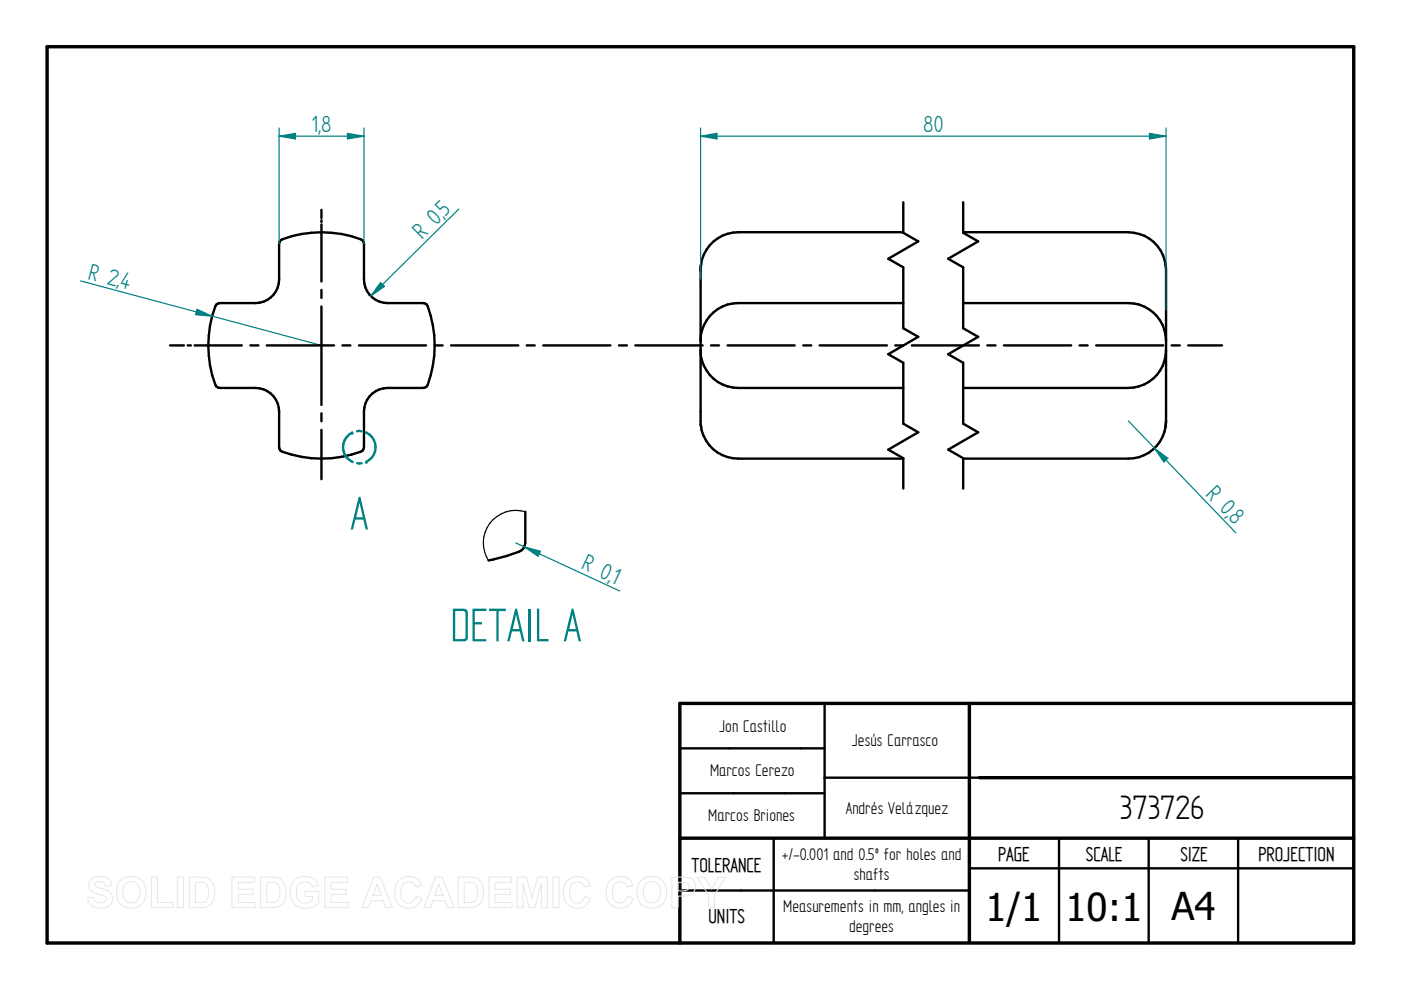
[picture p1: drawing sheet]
<svg xmlns="http://www.w3.org/2000/svg" width="297mm" height="210mm" viewBox="0 0 297 210" stroke-linecap="round" stroke-linejoin="round" font-family="sans-serif">
<path d="M10 9.9h277v190h-277zM205.5 149.1v50.5M287 149.1h-142.9v50.8M144.1 177.7h142.9M207.6 164.9h79.4" fill="none" stroke="#000" stroke-width=".72"/>
<g fill="none" stroke="#000" stroke-width=".51">
<path d="M59.5 51a22.7 22.7 0 0 1 17.4 0l.3 .7v7.6a5 5 0 0 0 5 5h7.5l.8 .3a23.2 23.2 0 0 1 0 17.4l-.8 .3h-7.5a5 5 0 0 0-5 4.9v7.6l-.3 .7a23.2 23.2 0 0 1-17.4 0l-.3-.7v-7.6a5 5 0 0 0-5-4.9h-7.6l-.7-.3a22.7 22.7 0 0 1 0-17.4l.7-.3h7.6a5 5 0 0 0 5-5v-7.6zM148.5 57.3v32.7l.2 .6M191.5 42.9v6.5l3.2 1.8-6.4 3.7 3.2 1.8v12.9l3.2 1.8-6.4 3.7 3.2 1.8v12.9l3.2 1.9-6.4 3.6 3.2 1.9v6.4M191.5 49.2h-35a8 8 0 0 0-8 8l.2-1.3M204.2 49.2h35a8 8 0 0 1 8 7.2M204.2 42.9v6.5l3.2 1.8-6.4 3.7 3.2 1.8v12.9l3.2 1.8-6.4 3.7 3.2 1.8v12.9l3.2 1.9-6.4 3.6 3.2 1.9v6.4M247.1 55.9l.1 1.3M247.2 57.3v31.9M148.5 74.3a8 8 0 0 0 8 8h35M191.5 64.3h-35a8 8 0 0 0-8 8M204.2 64.3h35a8 8 0 0 1 8 8M247.2 74.3a8 8 0 0 1-8 8h-35"/>
<path d="M148.6 90.1a7.9 7.9 0 0 0 7.9 7.1h35M247.2 89.3l-.1 1.3M247.2 89.3a8 8 0 0 1-8 7.9h-35M144.1 158.7h30.7M174.8 149.1v28.6M144.1 168.2h30.7M164 177.7v22.2M207.6 164.9h-32.8M224.5 177.7v22.2M243.5 177.7v22.2M262.5 177.7v22.2M144.1 188.8h61.4"/>
<path d="M205.5 184.1h81.5"/>
</g>
<path d="M148.5 57.3h.1M247.2 57.3h.1M148.5 89.2h.1M247.2 89.2h.1" fill="none" stroke="#000" stroke-width=".25"/>
<g fill="#000">
<circle cx="148.5" cy="57.3" r=".25"/>
<circle cx="247.2" cy="57.3" r=".25"/>
<circle cx="148.5" cy="89.2" r=".25"/>
<circle cx="247.2" cy="89.2" r=".25"/>
</g>
<path d="M17.1 59.6l51.1 13.6M41.8 65.6l3.2 1.5-3.6-.4z" fill="none" stroke="#008080" stroke-width=".25"/>
<path d="M41.8 65.6l3.2 1.5-3.6-.4z" fill="#008080"/>
<path d="M80.7 59.9l.8 .8-2.9 2.1zM97.3 44.3l-18.7 18.5" fill="none" stroke="#008080" stroke-width=".25"/>
<path d="M80.7 59.9l.8 .8-2.9 2.1z" fill="#008080"/>
<path d="M79.6 94.8a3.4 3.4 0 0 1-1.9 3.1" fill="none" stroke="#008080" stroke-width=".51"/>
<circle cx="77.7" cy="97.9" r=".25" fill="#008080"/>
<path d="M74.7 91.7a3.4 3.4 0 0 0-2 3.2 3.4 3.4 0 0 0 2.1 3.1M75.7 98.2h1" fill="none" stroke="#008080" stroke-width=".51"/>
<circle cx="74.7" cy="91.7" r=".25" fill="#008080"/>
<path d="M75.7 91.4h.9M77.6 91.7a3.4 3.4 0 0 1 2 3.1" fill="none" stroke="#008080" stroke-width=".51"/>
<path d="M111.4 108.5v6.6a2.04 2.04 0 0 1-1.3 1.9l-2.7 .9-3.8 .9" fill="none" stroke="#000" stroke-width=".51"/>
<path d="M111.4 108.5a6.9 6.9 0 0 0-7.6 2.5 6.9 6.9 0 0 0-.2 7.9" fill="none" stroke="#000" stroke-width=".25"/>
<path d="M109.3 115.1l22.1 10.2M111.2 116l3.4 .9-.5 1z" fill="none" stroke="#008080" stroke-width=".25"/>
<path d="M111.2 116l3.4 .9-.5 1z" fill="#008080"/>
<path d="M239.2 89.2l22.8 23.8M244.8 95l2.8 2.2-.8 .8z" fill="none" stroke="#008080" stroke-width=".25"/>
<path d="M244.8 95l2.8 2.2-.8 .8z" fill="#008080"/>
<path d="M148.5 28.9l3.5-.6v1.2zM148.5 27.1v32.2M247.2 27.1v38.6" fill="none" stroke="#008080" stroke-width=".25"/>
<path d="M148.5 28.9l3.5-.6v1.2z" fill="#008080"/>
<path d="M243.7 28.3l3.5 .6-3.5 .6z" fill="none" stroke="#008080" stroke-width=".25"/>
<path d="M243.7 28.3l3.5 .6-3.5 .6z" fill="#008080"/>
<path d="M59.2 28.9l3.5-.6v1.2zM59.2 27.1v24.6M77.2 27.1v24.6M148.5 28.9h98.7" fill="none" stroke="#008080" stroke-width=".25"/>
<g fill="none" stroke="#000" stroke-width=".51">
<path d="M68.2 44.5v1.7M68.2 46.7v.4M68.2 47.6v12.1M36.1 73.2h2.9M39.8 73.2h.7M41.3 73.2h10M53.1 73.2h1.7M56.6 73.2h14.2M68.2 61.5v1.7M68.2 65v20.9M72.6 73.2h1.7M76.1 73.2h14.2"/>
<path d="M92.2 73.2h1.6M95.6 73.2h14.3M111.7 73.2h1.7M115.2 73.2h14.2M131.2 73.2h1.7M134.7 73.2h14.3M150.7 73.2h1.7M154.3 73.2h14.2M170.3 73.2h1.7M173.8 73.2h14.2M189.8 73.2h1.7M193.3 73.2h14.3"/>
<path d="M209.3 73.2h1.8M212.8 73.2h14.3M228.9 73.2h1.7M232.4 73.2h14.2M248.4 73.2h1.7M251.9 73.2h7.2M68.2 87.6v1.7M68.2 91.1v10.5"/>
</g>
<path d="M59.2 28.9l3.5-.6v1.2z" fill="#008080"/>
<path d="M73.7 28.3l3.5 .6-3.5 .6z" fill="none" stroke="#008080" stroke-width=".25"/>
<path d="M73.7 28.3l3.5 .6-3.5 .6z" fill="#008080"/>
<path d="M59.2 28.9h18" fill="none" stroke="#008080" stroke-width=".25"/>
<g fill="none" stroke="#e6e6e6" stroke-width=".21">
<path d="M19.3 186.5a3.1 3.1 0 0 1 4 .2l.4 1.1-1.3 .1a1.28 1.28 0 0 0-1-1 1.28 1.28 0 0 0-1.3 .5v.4a5.6 5.6 0 0 0 2.5 .9 1.98 1.98 0 0 1 1.2 2.4 1.98 1.98 0 0 1-2.2 1.5 2.48 2.48 0 0 1-3-2.2l1.2-.2a1.44 1.44 0 0 0 1.3 1.3 1.44 1.44 0 0 0 1.5-.9 1.18 1.18 0 0 0-1.4-.9 2.36 2.36 0 0 1-2.4-2l.1-.7zM25.8 186.5a3.3 3.3 0 0 1 3.9-.1 3.3 3.3 0 0 1 1.2 3.8 3.2 3.2 0 0 1-3.8 2.3 3.2 3.2 0 0 1-2.4-3.8 3 3 0 0 1 1.1-2.2zM26.5 187.5a1.87 1.87 0 0 1 2.2-.4 1.87 1.87 0 0 1 1 2.1 1.87 1.87 0 0 1-1.8 2.3 1.87 1.87 0 0 1-1.9-2.3l.1-.8zM32.1 186h1.3v5.3h3.3v1.1h-4.6zM37.6 186h1.3v6.4h-1.3zM40.1 186h2.4a2.79 2.79 0 0 1 3 3.3 2.79 2.79 0 0 1-2.9 3.1h-2.5zM41.4 187.1a2.64 2.64 0 0 1 2.5 .5 3.3 3.3 0 0 1-.3 3.5l-.8 .2h-1.4zM49.2 186h4.8v1.1h-3.5v1.4h3.2v1.1h-3.2v1.7h3.6v1.1h-4.9zM55.2 186h2.4a2.79 2.79 0 0 1 3.1 3.3 2.79 2.79 0 0 1-3 3.1h-2.5zM56.6 187.1a2.64 2.64 0 0 1 2.4 .5 3.3 3.3 0 0 1-.3 3.5l-.8 .2h-1.3zM62.3 186.8a3.6 3.6 0 0 1 4.6-.2l.6 1.1-1.3 .3a1.8 1.8 0 0 0-2.2-1 1.8 1.8 0 0 0-1.2 2.1 2.01 2.01 0 0 0 1.1 2.2 2.01 2.01 0 0 0 2.3-.4v-.8h-1.5v-1.1h2.9v2.6a3.8 3.8 0 0 1-5.5-.3 4 4 0 0 1 .2-4.5zM68.9 186h4.8v1.1h-3.5v1.4h3.2v1.1h-3.2v1.7h3.6v1.1h-4.9z"/>
<path d="M79.2 186h1.4l2.6 6.4h-1.4l-.6-1.4h-2.5l-.6 1.4h-1.4zM79.9 187.5l.9 2.4h-1.7zM84.5 186.7a2.87 2.87 0 0 1 4.9 1l-1.3 .3a1.6 1.6 0 0 0-1.8-1 1.6 1.6 0 0 0-1.3 1.7 2.19 2.19 0 0 0 1.3 2.7 1.55 1.55 0 0 0 1.9-1.3l1.2 .4a2.93 2.93 0 0 1-3.4 2 2.93 2.93 0 0 1-2.3-3.3v-.6a3.2 3.2 0 0 1 .8-1.9zM92.3 186h1.4l2.6 6.4h-1.4l-.5-1.4h-2.6l-.5 1.4h-1.4zM93 187.5l.9 2.4h-1.7zM97.1 186h2.4a2.79 2.79 0 0 1 3 3.3 2.79 2.79 0 0 1-2.9 3.1h-2.5zM98.4 187.1a2.64 2.64 0 0 1 2.4 .5 3.3 3.3 0 0 1-.2 3.5l-.9 .2h-1.3zM103.7 186h4.8v1.1h-3.5v1.4h3.2v1.1h-3.2v1.7h3.6v1.1h-4.9zM109.6 186h2l1.2 4.4 1.2-4.4h2v6.4h-1.2v-5.1l-1.4 5.1h-1.2l-1.3-5.1v5.1h-1.3zM117.2 186h1.3v6.4h-1.3zM120.3 186.7a2.87 2.87 0 0 1 4.8 1l-1.2 .3a1.6 1.6 0 0 0-1.9-1 1.6 1.6 0 0 0-1.2 1.7 2.19 2.19 0 0 0 1.3 2.7 1.55 1.55 0 0 0 1.8-1.3l1.3 .4a2.93 2.93 0 0 1-3.5 2 2.93 2.93 0 0 1-2.2-3.3v-.6a3.2 3.2 0 0 1 .8-1.9zM129.3 186.7a2.87 2.87 0 0 1 4.9 1l-1.2 .3a1.6 1.6 0 0 0-1.9-1 1.6 1.6 0 0 0-1.3 1.7 2.19 2.19 0 0 0 1.3 2.7 1.55 1.55 0 0 0 1.9-1.3l1.2 .4a2.93 2.93 0 0 1-3.4 2 2.93 2.93 0 0 1-2.3-3.3l.1-.6a3.2 3.2 0 0 1 .7-1.9z"/>
<path d="M136.2 186.5a3.3 3.3 0 0 1 3.9-.1 3.3 3.3 0 0 1 1.1 3.8 3.2 3.2 0 0 1-3.7 2.3 3.2 3.2 0 0 1-2.4-3.8 3 3 0 0 1 1.1-2.2zM136.9 187.5a1.87 1.87 0 0 1 2.2-.4 1.87 1.87 0 0 1 .9 2.1 1.87 1.87 0 0 1-1.8 2.3 1.87 1.87 0 0 1-1.8-2.3l.1-.8zM142.4 186h2.1a2.5 2.5 0 0 1 2.7 1 2.08 2.08 0 0 1-.1 2.2 2.08 2.08 0 0 1-2.1 .8h-1.2v2.4h-1.4zM143.8 187.1h.6a1.28 1.28 0 0 1 1.7 .9 1.22 1.22 0 0 1-1.6 .9h-.7zM147.8 186h1.5l1.6 2.5 1.4-2.5h1.6l-2.4 3.7v2.7h-1.3v-2.7z"/>
</g>
<g font-size="11.3" fill="#008080">
<text x="74.2" y="112.3">A</text>
<text x="95.5" y="136">DETAIL A</text>
</g>
<g font-size="8.1">
<text x="237.4" y="173.7">373726</text>
<text x="208.9" y="195.3">1/1</text>
<text x="225.9" y="195.3">10:1</text>
<text x="248.4" y="195.1">A4</text>
</g>
<g font-size="5.6" fill="#008080">
<text x="66" y="28">1,8</text>
<text x="195.7" y="28">80</text>
<text x="94.4" y="45.9" transform="rotate(-45 94.4 45.9)">5</text>
<text x="89.5" y="50.8" transform="rotate(-45 89.5 50.8)">R 0,</text>
<text x="18.5" y="59.1" transform="rotate(15 18.5 59.1)">R 2,</text>
<text x="25.3" y="60.8" transform="rotate(15 25.3 60.8)">4</text>
<text x="255.5" y="104.9" transform="rotate(46 255.5 104.9)">R 0,</text>
<text x="260.3" y="109.9" transform="rotate(46 260.3 109.9)">8</text>
<text x="123.1" y="120.5" transform="rotate(25 123.1 120.5)">R 0,</text>
<text x="129.3" y="123.4" transform="rotate(25 129.3 123.4)">1</text>
</g>
<g font-size="4.8">
<text x="146.6" y="184.8">TOLERANCE</text>
<text x="211.6" y="182.5">PAGE</text>
<text x="230.2" y="182.5">SCALE</text>
<text x="250.3" y="182.5">SIZE</text>
<text x="266.8" y="182.5">PROJECTION</text>
<text x="150.2" y="195.8">UNITS</text>
</g>
<g font-size="4.1">
<text x="152.5" y="155.1">Jon Castillo</text>
<text x="180.6" y="158.2">Jesús Carrasco</text>
<text x="150.5" y="164.5">Marcos Cerezo</text>
<text x="179.3" y="172.6">Andrés Velázquez</text>
<text x="150.2" y="174.1">Marcos Briones</text>
<text x="165.8" y="182.4">+/-0.001 and 0.5º for holes and</text>
<text x="181" y="186.6">shafts</text>
<text x="166.1" y="193.5">Measurements in mm, angles in</text>
<text x="180" y="197.6">degrees</text>
</g>
</svg>
